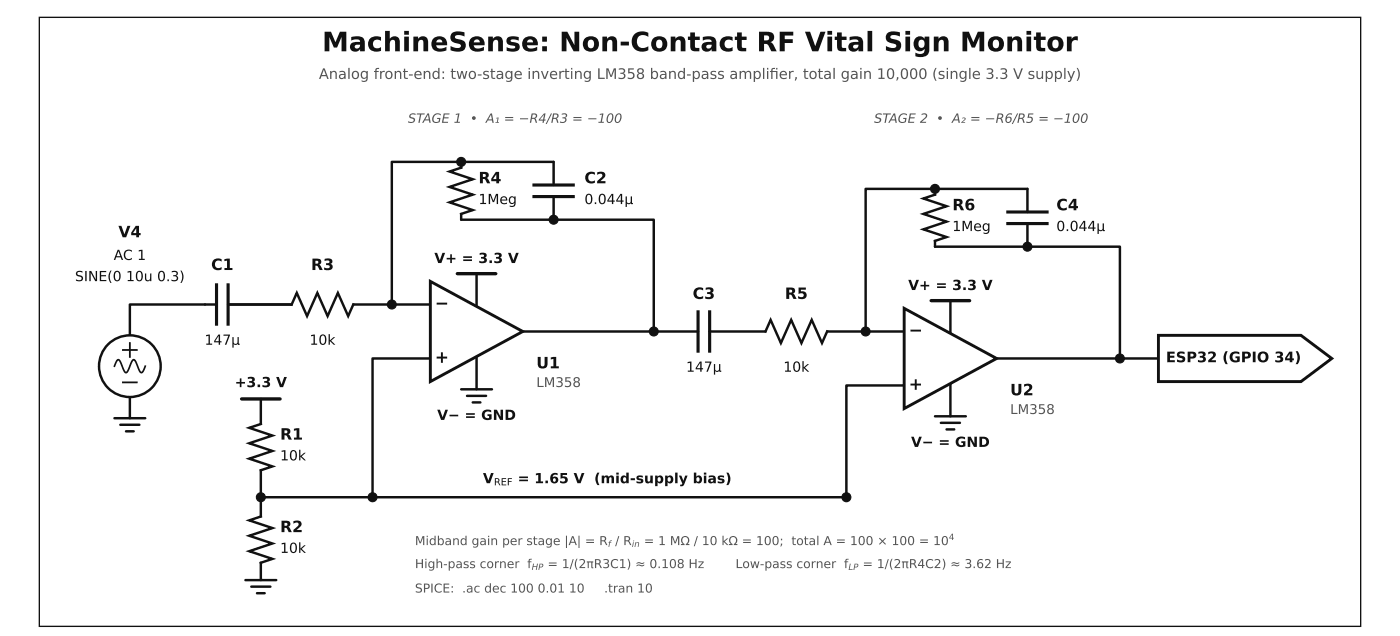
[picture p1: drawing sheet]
<svg xmlns="http://www.w3.org/2000/svg" width="442mm" height="201mm" viewBox="0 0 442 201" stroke-linecap="round" stroke-linejoin="round" font-family="sans-serif">
<path d="M12.4 5.5h417.1v192.1h-417.1z" fill="none" stroke="#111" stroke-width=".42"/>
<g fill="none" stroke="#111" stroke-width=".78">
<path d="M145.6 51.1v1.8M174.8 58.4v-7.3h-51.1v45M295.2 59.6v1.8M145.6 67.5v1.8h60.8v35.3M174.8 62v7.3M295.2 76v1.8h58.3v35.3M324.4 66.9v-7.3h-51.1v45M324.4 70.5v7.3M68.4 96.1h-27.4v9.7M72 96.1h20.1M111.5 96.1h24.4M150.4 86.3v10.4"/>
<path d="M300 94.9v10.3M135.9 113.1h-18.3v43.8M150.4 112.5v10.3M165 104.6h55.4M224 104.6h17.7M261.1 104.6h24.3M314.6 113.1h51.1M41 125.3v6.6M82.3 125.9v7.9M285.4 121.6h-18.2v35.3h-184.9M300 121v10.3M82.3 148.4v14.6"/>
<path d="M82.3 177.6v5.4"/>
</g>
<circle cx="41" cy="115.5" r="9.7" fill="#fff" stroke="#111" stroke-width=".78" stroke-linecap="butt"/>
<path d="M92.1 96.1l1.6-3.7 3.2 7.3 3.3-7.3 3.2 7.3 3.3-7.3 3.2 7.3 1.6-3.6M36.1 131.9h9.8M38 134h6M39.8 136.1h2.4" fill="none" stroke="#111" stroke-width=".78"/>
<path d="M68.4 89.4v13.4M72 89.4v13.4" fill="none" stroke="#111" stroke-width=".99" stroke-linecap="butt"/>
<path d="M135.9 88.8l29.1 15.8-29.1 15.8z" fill="#fff" stroke="#111" stroke-width=".92" stroke-linecap="butt"/>
<path d="M144.4 86.3h12.1" fill="none" stroke="#111" stroke-width="1.1"/>
<path d="M145.6 52.9l-3.7 1.2 7.3 2.4-7.3 2.5 7.3 2.4-7.3 2.4 7.3 2.5-3.6 1.2M241.7 104.6l1.6-3.7 3.2 7.3 3.3-7.3 3.2 7.3 3.2-7.3 3.3 7.3 1.6-3.6M145.6 122.8h9.7M147.4 124.9h6.1M149.2 127h2.5" fill="none" stroke="#111" stroke-width=".78"/>
<path d="M168.1 58.4h13.4M168.1 62h13.4M220.4 97.9v13.4M224 97.9v13.4" fill="none" stroke="#111" stroke-width=".99" stroke-linecap="butt"/>
<path d="M285.4 97.3l29.2 15.8-29.2 15.8z" fill="#fff" stroke="#111" stroke-width=".92" stroke-linecap="butt"/>
<path d="M293.9 94.9h12.2" fill="none" stroke="#111" stroke-width="1.1"/>
<path d="M295.2 61.4l-3.7 1.2 7.3 2.5-7.3 2.4 7.3 2.4-7.3 2.5 7.3 2.4-3.6 1.2M295.2 131.3h9.7M297 133.4h6M298.8 135.5h2.4" fill="none" stroke="#111" stroke-width=".78"/>
<path d="M317.7 70.5h13.3M317.7 66.9h13.3" fill="none" stroke="#111" stroke-width=".99" stroke-linecap="butt"/>
<path d="M365.7 105.8h45l9.7 7.3-9.7 7.3h-45z" fill="#fff" stroke="#111" stroke-width=".92" stroke-linecap="butt"/>
<path d="M76.3 125.9h12.1" fill="none" stroke="#111" stroke-width="1.1"/>
<path d="M82.3 133.8l-3.6 1.2 7.3 2.4-7.3 2.5 7.3 2.4-7.3 2.4 7.3 2.5-3.7 1.2M82.3 163l-3.6 1.2 7.3 2.4-7.3 2.4 7.3 2.5-7.3 2.4 7.3 2.4-3.7 1.3M77.5 183h9.7M79.3 185.1h6.1M81.1 187.2h2.5" fill="none" stroke="#111" stroke-width=".78"/>
<path d="M38.8 110.4h4.4M41 108.2v4.4M38.8 120.6h4.4" fill="none" stroke="#111" stroke-width=".56"/>
<path d="M36.1 115.5l.8-1.7 .5-.3 .5 .4 1 2.4a1.38 1.38 0 0 0 1 1.3l.5-.6 1-2.4a1.06 1.06 0 0 1 1-1.1l2 4 .2 .1 .5-.4 .8-1.7" fill="none" stroke="#111" stroke-width=".53"/>
<g fill="#111" stroke="#111" stroke-width=".35">
<circle cx="123.7" cy="96.1" r="1.41"/>
<circle cx="206.4" cy="104.6" r="1.41"/>
<circle cx="145.6" cy="51.1" r="1.41"/>
<circle cx="174.8" cy="69.3" r="1.41"/>
<circle cx="273.3" cy="104.6" r="1.41"/>
<circle cx="353.5" cy="113.1" r="1.41"/>
<circle cx="295.2" cy="59.6" r="1.41"/>
<circle cx="324.4" cy="77.8" r="1.41"/>
<circle cx="82.3" cy="156.9" r="1.41"/>
<circle cx="117.6" cy="156.9" r="1.41"/>
<circle cx="267.2" cy="156.9" r="1.41"/>
</g>
<text font-size="8.5" fill="#111" x="101.7" y="16.2">MachineSense: Non-Contact RF Vital Sign Monitor</text>
<g font-size="5.3" fill="#111">
<text x="137.3" y="97.4">−</text>
<text x="286.9" y="106">−</text>
<text x="137.3" y="114.5">+</text>
<text x="286.9" y="123">+</text>
</g>
<g font-size="4.9" fill="#111">
<text x="151.1" y="57.8">R4</text>
<text x="184.5" y="57.8">C2</text>
<text x="300.6" y="66.3">R6</text>
<text x="333.5" y="66.3">C4</text>
<text x="37.4" y="74.9">V4</text>
<text x="66.7" y="85.2">C1</text>
<text x="98.2" y="85.2">R3</text>
<text x="218.7" y="94.3">C3</text>
<text x="247.8" y="94.3">R5</text>
<text x="169.3" y="116.2">U1</text>
<text x="318.9" y="124.7">U2</text>
<text x="88.4" y="138.7">R1</text>
<text x="88.4" y="167.9">R2</text>
</g>
<g font-size="4.6" fill="#555">
<text x="100.7" y="24.9">Analog front-end: two-stage inverting LM358 band-pass amplifer, total gain 10,000 (single 3.3 V supply)</text>
<text x="243" y="24.9">i</text>
</g>
<text font-size="4.6" fill="#111" x="368.1" y="114.3">ESP32 (GPIO 34)</text>
<g font-size="4.4" fill="#111">
<text x="151.1" y="64.4">1Meg</text>
<text x="184.5" y="64.4">0.044µ</text>
<text x="300.6" y="72.9">1Meg</text>
<text x="333.5" y="72.9">0.044µ</text>
<text x="35.9" y="82">AC 1</text>
<text x="137.1" y="83">V+ = 3.3 V</text>
<text x="23.7" y="88.7">SINE(0 10u 0.3)</text>
<text x="286.7" y="91.5">V+ = 3.3 V</text>
<text x="64.6" y="108.8">147µ</text>
<text x="97.7" y="108.8">10k</text>
<text x="216.6" y="117.3">147µ</text>
<text x="247.3" y="117.3">10k</text>
<text x="74.1" y="122.1">+3.3 V</text>
<text x="138" y="132.5">V− = GND</text>
<text x="287.6" y="141">V− = GND</text>
<text x="88.4" y="145.3">10k</text>
<text x="152.5" y="152.5">V</text>
<text x="163.4" y="152.5">= 1.65 V (mid-supply bias)</text>
<text x="88.4" y="174.4">10k</text>
</g>
<g font-size="4.2" fill="#555">
<text x="169.3" y="122.1">LM358</text>
<text x="318.9" y="130.6">LM358</text>
</g>
<g font-size="4.1" fill="#555">
<text x="128.8" y="38.8">STAGE 1 • A₁ = −R4/R3 = −100</text>
<text x="275.9" y="38.8">STAGE 2 • A₂ = −R6/R5 = −100</text>
</g>
<g font-size="3.9" fill="#555">
<text x="131" y="172">Midband gain per stage |A| = R / R</text>
<text x="203.3" y="172">= 1 MΩ / 10 kΩ = 100; total A = 100 × 100 = 10</text>
<text x="131" y="179.2">High-pass corner f</text>
<text x="172.9" y="179.2">= 1/(2πR3C1) ≈ 0.108 Hz</text>
<text x="232.2" y="179.2">Low-pass corner f</text>
<text x="272.3" y="179.2">= 1/(2πR4C2) ≈ 3.62 Hz</text>
<text x="131" y="187">SPICE: .ac dec 100 0.01 10</text>
<text x="190.7" y="187">.tran 10</text>
</g>
<text font-size="3.1" fill="#111" x="155.9" y="153.1">REF</text>
<g font-size="2.7" fill="#555">
<text x="191.9" y="172.6">f</text>
<text x="199.5" y="172.6">in</text>
<text x="299.5" y="170.4">4</text>
<text x="167.8" y="179.8">HP</text>
<text x="267.8" y="179.8">LP</text>
</g>
</svg>
